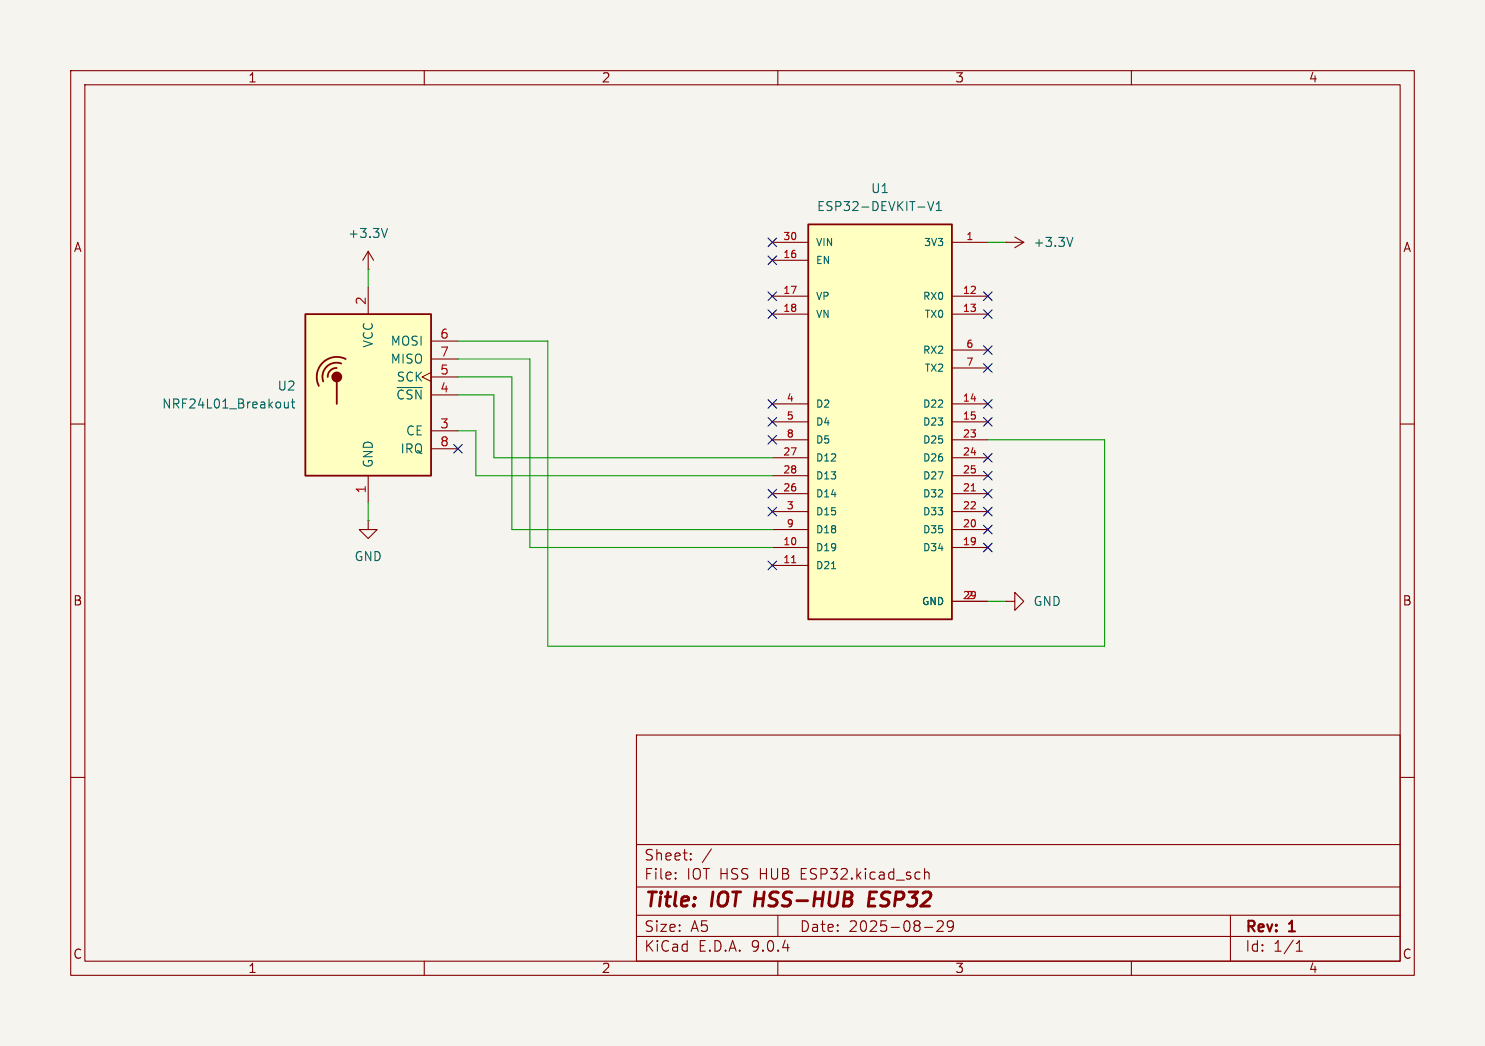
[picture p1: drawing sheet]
<svg xmlns="http://www.w3.org/2000/svg" width="210mm" height="148mm" viewBox="0 0 210 148" stroke-linecap="round" stroke-linejoin="round" font-family="sans-serif">
<path d="M0 0h210v148h-210z" fill="#f5f4ef" stroke="#f5f4ef" stroke-width=".14"/>
<g fill="none" stroke="#840000" stroke-width=".15">
<path d="M10 10h190v128h-190zM12 12h186v124h-186zM60 10v2M110 10v2M160 10v2M52.1 38.1h.1M52.1 35.6l-.8 1.2M52.1 35.6l.7 1.2M52.1 35.6v2.5M10 60h2M52.1 73.7v1.2h1.2l-1.2 1.3-1.3-1.3h1.3M52.1 73.7h.1"/>
<path d="M198 60h2M10 110h2M90 104h108v32h-108zM90 119.5h108M198 110h2M60 136v2M90 132.5h108M90 129.5h108M90 125.5h108M95.5 124.2l.1 .1-.1 .1M95.5 124.2v.1v.1M95.5 123.5v.1"/>
<path d="M95.5 124.2v.2M95.5 123.5h.1l-.1 .1M97.7 121.5l.1 .1-.1 .1M97.7 121.5l-.1 .1 .1 .1M97.7 120.8v.1M97.7 121.5v.2M97.7 120.8h.1l-.1 .1M97.7 120.8h-.1l.1 .1M100.6 120.1l-1.3 1.9M110 136v2M110 129.5v3M130.8 131.2h1.1"/>
<path d="M130.8 122.9v1.5M130.8 123.5a.37 .37 0 0 1 .6 .1v.8M132.5 130.4l.3-.1 .5 .1a.41 .41 0 0 1 0 .5l-.8 .9h.9M134.8 130.9l-.3 .3h-.2l-.3-.3v-.3l.1-.2 .4-.1 .3 .1a.99 .99 0 0 1-.4 1.4h-.3M160 136v2M174 129.5v6.5M183.3 134.6h.9M183.3 133.5l.5-.4v1.5"/>
</g>
<path d="M122.9 127.2h.7M124 126.2h-1l-.2 2h.9" fill="none" stroke="#840000" stroke-width=".4"/>
<path d="M54.8 32.3l-.4 1.3" fill="none" stroke="#006464" stroke-width=".15"/>
<path d="M43.2 44.5h17.8v22.8h-17.8z" fill="#ffffc2"/>
<path d="M43.2 44.5h17.8v22.8h-17.8zM47.6 52.1a1.23 1.23 0 0 0-1.3 1.2M47.6 54v3.2M48.3 51.4a1.99 1.99 0 0 0-2.1 .5 1.99 1.99 0 0 0-.5 2.1M48.9 50.8a2.84 2.84 0 0 0-3.3 .5 2.84 2.84 0 0 0-.5 3.3" fill="none" stroke="#840000" stroke-width=".25"/>
<circle cx="47.6" cy="53.3" r=".63" fill="#840000" stroke="#840000" stroke-width=".25"/>
<g fill="none" stroke="#840000" stroke-width=".15">
<path d="M142.2 34.3h.1M142.2 34.3h2.6M143.5 33.5l1.3 .8M144.8 34.3l-1.3 .8M52.1 40.6v3.9M61 52.7l-1.3 .6 1.3 .7M61 48.3h3.8M61 50.8h3.8M61 53.3h3.8M61 55.9h3.8M52.1 67.3v3.8M61 61h3.8"/>
<path d="M61 63.5h3.8M142.2 85.1h1.3v-1.3l1.3 1.3-1.3 1.3v-1.3M142.2 85.1h.1"/>
</g>
<path d="M151.7 33.6l-.4 1.3M40.2 56.9l.1 .8h.3l.2-.1M40.8 56.9v.8M41.2 56.9h.5M41.4 56.5v1v.2h.3M56.2 54.8h3.5" fill="none" stroke="#006464" stroke-width=".15"/>
<path d="M114.3 31.8h20.3v55.8h-20.3z" fill="#ffffc2"/>
<path d="M114.3 31.8h20.3v55.8h-20.3z" fill="none" stroke="#840000" stroke-width=".25"/>
<g fill="none" stroke="#840000" stroke-width=".15">
<path d="M109.2 34.3h5.1M109.2 36.8h5.1M134.6 34.3h5.1M109.2 41.9h5.1M109.2 44.5h5.1M109.2 57.2h5.1M109.2 59.7h5.1M134.6 41.9h5.1M134.6 44.5h5.1M134.6 57.2h5.1M134.6 59.7h5.1M134.6 49.5h5.1"/>
<path d="M134.6 52.1h5.1M109.2 62.2h5.1M109.2 64.8h5.1M109.2 67.3h5.1M109.2 69.9h5.1M109.2 72.4h5.1M109.2 74.9h5.1M109.2 77.5h5.1M134.6 62.2h5.1M134.6 64.8h5.1M134.6 67.3h5.1M134.6 69.9h5.1"/>
<path d="M134.6 72.4h5.1M134.6 74.9h5.1M134.6 77.5h5.1M109.2 80h5.1M134.6 85.1h5.1"/>
</g>
<path d="M131.2 28.5l.4 1.3 .4-1.3M132.4 29.8h.7M132.4 28.9l.4-.4v1.3M117.6 80.5h.6" fill="none" stroke="#006464" stroke-width=".15"/>
<path d="M112 79.6h.5M137.4 69.5h.5" fill="none" stroke="#a90000" stroke-width=".15"/>
<path d="M52.1 38.1v2.5M139.7 34.3h2.5M64.8 53.3h7.6v21.6h36.8M64.8 55.9h5v8.9h39.4M64.8 48.3h12.7v43.1h78.7v-29.2h-16.5M64.8 50.8h10.1v26.7h34.3M52.1 71.1v2.6M64.8 61h2.5v6.3h41.9M139.7 85.1h2.5" fill="none" stroke="#009600" stroke-width=".15"/>
<g fill="none" stroke="#000084" stroke-width=".15">
<path d="M108.6 36.2l1.2 1.2M108.6 33.7l1.2 1.2M109.8 36.2l-1.2 1.2M109.8 33.7l-1.2 1.2M108.6 43.8l1.2 1.3M108.6 59.1l1.2 1.2M108.6 41.3l1.2 1.2M108.6 56.5l1.2 1.3M109.8 43.8l-1.2 1.3M109.8 59.1l-1.2 1.2M109.8 41.3l-1.2 1.2M109.8 56.5l-1.2 1.3"/>
<path d="M139.1 48.9l1.2 1.2M139.1 59.1l1.2 1.2M139.1 56.5l1.2 1.3M139.1 51.5l1.2 1.2M139.1 41.3l1.2 1.2M139.1 43.8l1.2 1.3M140.3 48.9l-1.2 1.2M140.3 59.1l-1.2 1.2M140.3 56.5l-1.2 1.3M140.3 51.5l-1.2 1.2M140.3 41.3l-1.2 1.2M140.3 43.8l-1.2 1.3"/>
<path d="M64.2 62.9l1.2 1.2M65.4 62.9l-1.2 1.2M108.6 79.4l1.2 1.2M108.6 71.8l1.2 1.2M108.6 69.2l1.2 1.3M108.6 61.6l1.2 1.2M109.8 79.4l-1.2 1.2M109.8 71.8l-1.2 1.2M109.8 69.2l-1.2 1.3M109.8 61.6l-1.2 1.2M139.1 69.2l1.2 1.3M139.1 64.2l1.2 1.2"/>
<path d="M139.1 71.8l1.2 1.2M139.1 66.7l1.2 1.2M139.1 74.3l1.2 1.2M139.1 76.9l1.2 1.2M140.3 69.2l-1.2 1.3M140.3 64.2l-1.2 1.2M140.3 71.8l-1.2 1.2M140.3 66.7l-1.2 1.2M140.3 74.3l-1.2 1.2M140.3 76.9l-1.2 1.2"/>
</g>
<g font-size="2.8" fill="#840000">
<text x="91" y="128.9">Title:</text>
<text x="100.7" y="128.9">IOT HSS-HUB</text>
<text x="124.5" y="128.9">ESP32</text>
</g>
<g font-size="2.1" fill="#840000">
<text x="91" y="124.7">File:</text>
<text x="91" y="122">Sheet:</text>
<text x="97.1" y="124.7">IOT HSS HUB</text>
<text x="113.5" y="124.7">ESP32.kicad_sch</text>
<text x="91" y="134.9">KiCad</text>
<text x="91" y="132.1">Size:</text>
<text x="97.7" y="132.1">A5</text>
<text x="98.7" y="134.9">E.D.A.</text>
<text x="106.3" y="134.9">9.0.4</text>
<text x="113" y="132.1">Date:</text>
<text x="120" y="132.1">2025-08-29</text>
<text x="176" y="132.3">Rev:</text>
<text x="176" y="134.9">Id:</text>
<text x="180.1" y="134.9">1/1</text>
<text x="182.4" y="132.3">1</text>
</g>
<g font-size="1.8" fill="#840000">
<text x="35" y="11.9">1</text>
<text x="85" y="11.9">2</text>
<text x="135" y="11.9">3</text>
<text x="185" y="11.9">4</text>
<text x="10.3" y="35.9">A</text>
<text x="198.4" y="35.9">A</text>
<text x="10.3" y="85.9">B</text>
<text x="198.3" y="85.9">B</text>
<text x="10.3" y="135.9">C</text>
<text x="35" y="137.9">1</text>
<text x="85" y="137.9">2</text>
<text x="135" y="137.9">3</text>
<text x="185" y="137.9">4</text>
<text x="198.3" y="135.9">C</text>
</g>
<g font-size="1.8" fill="#006464">
<text x="123.1" y="27.5">U1</text>
<text x="49.1" y="33.9">+3.3V</text>
<text x="115.4" y="30.1">ESP32-DEVKIT-V1</text>
<text x="146.1" y="35.2">+3.3V</text>
<text x="52.9" y="49.3" transform="rotate(-90 52.9 49.3)">VCC</text>
<text x="55.1" y="49.1">MOSI</text>
<text x="55.1" y="51.7">MISO</text>
<text x="22.8" y="58">NRF24L01_Breakout</text>
<text x="39.2" y="55.5">U2</text>
<text x="55.9" y="56.7">~{CSN}</text>
<text x="56" y="54.2">SCK</text>
<text x="56.5" y="64.4">IRQ</text>
<text x="57.3" y="61.8">CE</text>
<text x="52.9" y="66.3" transform="rotate(-90 52.9 66.3)">GND</text>
<text x="50" y="79.6">GND</text>
<text x="146.1" y="86">GND</text>
</g>
<g font-size="1.8" fill="#a90000">
<text x="51.8" y="43.3" transform="rotate(-90 51.8 43.3)">2</text>
<text x="62.2" y="48">6</text>
<text x="62.2" y="50.5">7</text>
<text x="62.2" y="53.1">5</text>
<text x="62.2" y="55.6">4</text>
<text x="62.2" y="60.7">3</text>
<text x="62.2" y="63.2">8</text>
<text x="51.8" y="69.9" transform="rotate(-90 51.8 69.9)">1</text>
</g>
<g font-size="1.4" fill="#a90000">
<text x="110.7" y="34">30</text>
<text x="136.5" y="34">1</text>
<text x="110.7" y="36.6">16</text>
<text x="110.7" y="41.7">17</text>
<text x="136.1" y="41.7">12</text>
<text x="110.7" y="44.2">18</text>
<text x="136.1" y="44.2">13</text>
<text x="136.5" y="49.3">6</text>
<text x="136.5" y="51.8">7</text>
<text x="111.1" y="56.9">4</text>
<text x="111.1" y="59.4">5</text>
<text x="136.1" y="56.9">14</text>
<text x="136.1" y="59.4">15</text>
<text x="110.7" y="64.5">27</text>
<text x="111.1" y="62">8</text>
<text x="136.1" y="62">23</text>
<text x="136.1" y="64.5">24</text>
<text x="110.7" y="67.1">28</text>
<text x="110.7" y="69.6">26</text>
<text x="136.1" y="67.1">25</text>
<text x="136.1" y="69.6">21</text>
<text x="110.7" y="77.2">10</text>
<text x="111.1" y="72.1">3</text>
<text x="111.1" y="74.7">9</text>
<text x="136.1" y="72.1">22</text>
<text x="136.1" y="74.7">20</text>
<text x="136.1" y="77.2">19</text>
<text x="110.7" y="79.8">11</text>
<text x="136.1" y="84.8">29</text>
<text x="136.5" y="84.8">2</text>
</g>
<g font-size="1.4" fill="#006464">
<text x="115.3" y="35">VIN</text>
<text x="130.5" y="35">3V3</text>
<text x="115.3" y="37.6">EN</text>
<text x="115.3" y="42.6">VP</text>
<text x="115.3" y="45.2">VN</text>
<text x="130.4" y="42.6">RX0</text>
<text x="130.6" y="45.2">TX0</text>
<text x="130.4" y="50.3">RX2</text>
<text x="130.6" y="52.8">TX2</text>
<text x="115.3" y="57.9">D2</text>
<text x="130.4" y="57.9">D22</text>
<text x="115.3" y="60.4">D4</text>
<text x="115.3" y="63">D5</text>
<text x="115.3" y="65.5">D12</text>
<text x="130.4" y="60.4">D23</text>
<text x="130.4" y="63">D25</text>
<text x="130.4" y="65.5">D26</text>
<text x="115.3" y="68">D13</text>
<text x="115.3" y="70.6">D14</text>
<text x="130.4" y="68">D27</text>
<text x="130.4" y="70.6">D32</text>
<text x="115.3" y="73.1">D15</text>
<text x="115.3" y="75.7">D18</text>
<text x="130.4" y="73.1">D33</text>
<text x="130.4" y="75.7">D35</text>
<text x="115.3" y="78.2">D19</text>
<text x="115.3" y="80.7">D21</text>
<text x="130.4" y="78.2">D34</text>
<text x="130.3" y="85.8">GND</text>
</g>
</svg>
